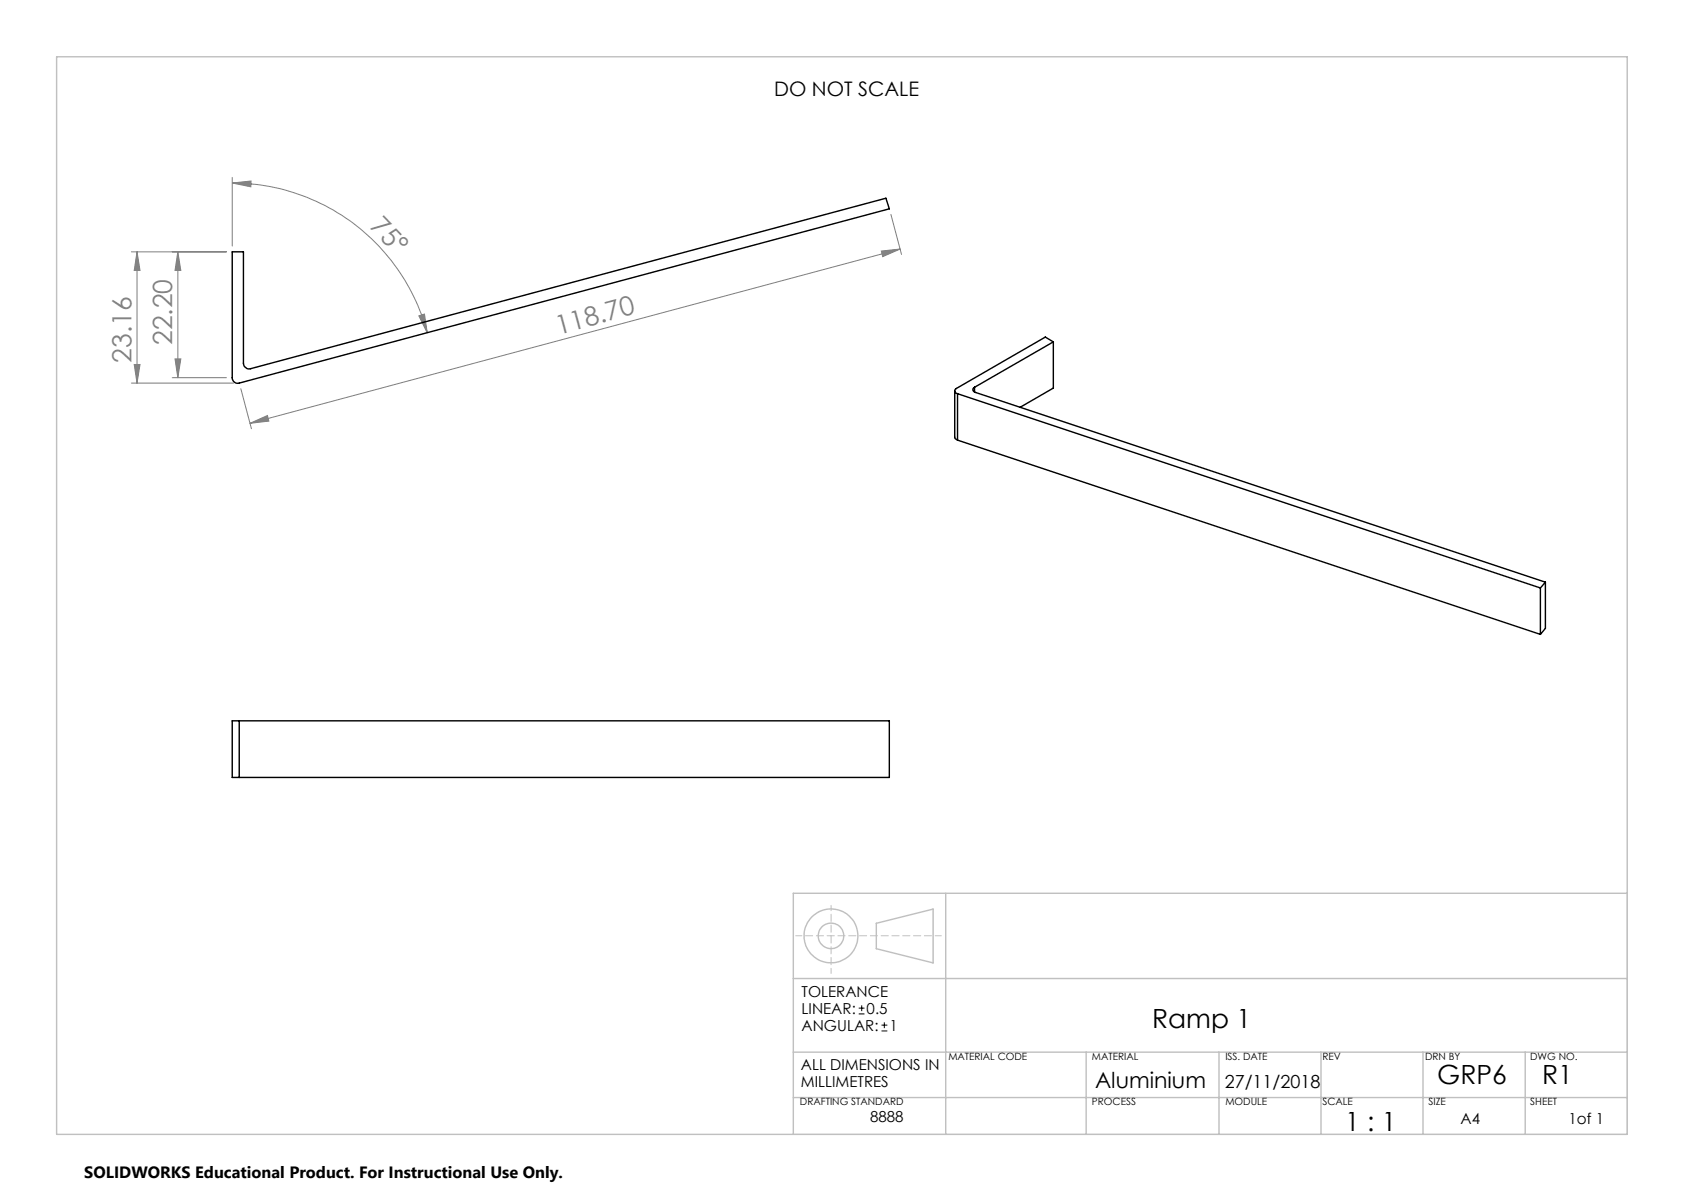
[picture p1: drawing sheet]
<svg xmlns="http://www.w3.org/2000/svg" width="297mm" height="210mm" viewBox="0 0 297 210" stroke-linecap="round" stroke-linejoin="round" font-family="sans-serif">
<g fill="none" stroke="#c0c0c0" stroke-width=".25">
<path d="M10 10h277v190h-277zM166.8 157.5v42.5M287 157.5h-147.1v42.5M139.9 172.5h147.1M154.6 162.8l10-2.5v9.5l-10-2.5zM139.9 193.5h147.1M139.9 185.5h147.1M191.6 185.5v14.5M215 185.5v14.5M233 185.5v14.5M251 185.5v14.5M269 185.5v14.5"/>
<circle cx="146.5" cy="165" r="2.25"/>
<circle cx="146.6" cy="165" r="4.7"/>
</g>
<path d="M287 157.5v42.5h-147.1" fill="none" stroke="#c0c0c0" stroke-width=".18"/>
<path d="M146.6 171.6v-12" fill="none" stroke="#c0c0c0" stroke-width=".18" stroke-dasharray="1.3 .6" stroke-dashoffset=".3"/>
<path d="M140.3 165h25.7" fill="none" stroke="#c0c0c0" stroke-width=".18" stroke-dasharray="1.3 .6" stroke-dashoffset=".2"/>
<g fill="none" stroke="#808080" stroke-width=".18">
<path d="M41 31.3v12.1M41 32.3l3.3-.4-.1 1zM41 32.3a35.5 35.5 0 0 1 34.4 26.4M157.1 37.8l1.9 7.1M23.2 44.4h16.7M24.2 44.4v23.1M24.2 44.4l.5 3.3h-1zM31.4 44.4v22.2M31.4 44.4l.5 3.3h-1zM73.9 55.7l1-.3 .5 3.3zM155.4 44.3l3.4-.4-3.1 1.4zM158.8 43.9l-114.7 30.7"/>
<path d="M23.2 67.5h18M23.7 64.3h1l-.5 3.2zM30.4 66.6h9.5M30.9 63.3h1l-.5 3.3zM42.5 68.5l1.8 7.1M44.1 74.6l3.1-1.3 .2 1z"/>
</g>
<g fill="#808080">
<path d="M73.9 55.7l1-.3 .5 3.3zM41 32.3l3.3-.4-.1 1z"/>
<path d="M44.1 74.6l3.1-1.3 .2 1zM155.4 44.3l3.4-.4-3.1 1.4z"/>
<path d="M31.4 44.4l.5 3.3h-1zM30.9 63.3h1l-.5 3.3zM24.2 44.4l.5 3.3h-1zM23.7 64.3h1l-.5 3.2z"/>
</g>
<g fill="none" stroke="#000" stroke-width=".25">
<path d="M41 44.4h1.9v19.7a1.04 1.04 0 0 0 1.3 .9l112-30 .6 1.8-114.6 30.7a.99 .99 0 0 1-1.2-.9zM168.4 68.9v8.2l.5 .5M168.9 69.4l102.8 34.3M168.9 77.6l102.8 34.3M168.9 69.4v8.2M171.9 68.3a.48 .48 0 0 0-.3 .5 .48 .48 0 0 0 .5 .4l100.5 33.4M171.9 68.3v.8M185.8 60.3l-1.4-.9-15.7 9.1a.48 .48 0 0 0-.3 .5 .48 .48 0 0 0 .5 .4M185.8 60.3l-13.9 8M185.8 60.3v8.1l-5.9 3.4M271.7 103.7v8.2M272.6 102.6l-.9 1.1"/>
<path d="M272.6 102.6v8.2l-.9 1.1M42.2 127.1h-1.2v10h1.2M42.2 127.1v10M42.2 127.1h114.6v10h-114.6"/>
</g>
<path d="M151.4 178.8h1.1M151.4 177.8h1.1M152 177.3v1M155.5 181.8h1M155.5 180.8h1M156 180.3v1" fill="none" stroke="#000" stroke-width=".18"/>
<g font-size="4.7" fill="#808080">
<text x="65.1" y="40.1" transform="rotate(46 65.1 40.1)">75°</text>
<text x="98.5" y="59" transform="rotate(-15 98.5 59)">118.70</text>
<text x="23.2" y="63.9" transform="rotate(-90 23.2 63.9)">23.16</text>
<text x="30.4" y="60.8" transform="rotate(-90 30.4 60.8)">22.20</text>
</g>
<g font-size="4.7">
<text x="203.2" y="181.3">Ramp 1</text>
<text x="253.5" y="191.2">GRP6</text>
<text x="272" y="191.2">R1</text>
<text x="237.3" y="199.4">1 : 1</text>
</g>
<text font-size="3.9" x="193.1" y="191.8">Aluminium</text>
<text font-size="3.5" x="136.5" y="17">DO NOT SCALE</text>
<text font-size="3.2" x="216" y="191.8">27/11/2018</text>
<text font-size="2.9" x="14.9" y="207.6">SOLIDWORKS Educational Product. For Instructional Use Only.</text>
<g font-size="2.7">
<text x="141.4" y="175.8">TOLERANCE</text>
<text x="141.4" y="178.8">LINEAR:</text>
<text x="152.8" y="178.8">0.5</text>
<text x="141.4" y="181.8">ANGULAR:</text>
<text x="156.9" y="181.8">1</text>
<text x="141.2" y="188.7">ALL DIMENSIONS IN</text>
<text x="141.2" y="191.7">MILLIMETRES</text>
<text x="153.5" y="197.9">8888</text>
<text x="257.6" y="198.2">A4</text>
<text x="276.6" y="198.2">1of 1</text>
</g>
<g font-size="1.8">
<text x="167.3" y="186.9">MATERIAL CODE</text>
<text x="192.6" y="186.9">MATERIAL</text>
<text x="216.1" y="186.9">ISS. DATE</text>
<text x="233.2" y="186.9">REV</text>
<text x="251.3" y="186.9">DRN BY</text>
<text x="269.9" y="186.9">DWG NO.</text>
<text x="141.1" y="194.9">DRAFTING STANDARD</text>
<text x="192.6" y="194.8">PROCESS</text>
<text x="216.1" y="194.9">MODULE</text>
<text x="233.2" y="194.9">SCALE</text>
<text x="252" y="194.9">SIZE</text>
<text x="269.9" y="194.9">SHEET</text>
</g>
</svg>
